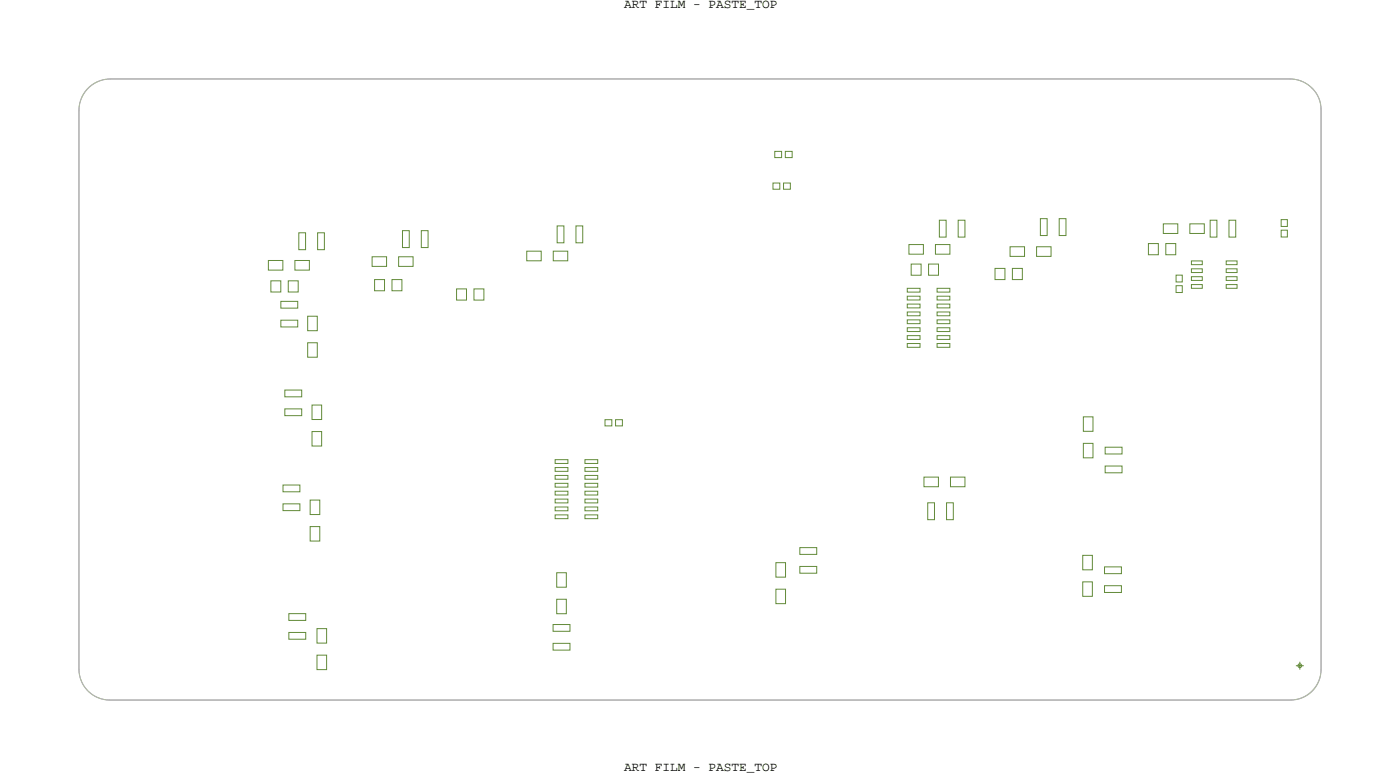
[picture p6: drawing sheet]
<svg xmlns="http://www.w3.org/2000/svg" width="225mm" height="125mm" viewBox="0 0 225 125" stroke-linecap="round" stroke-linejoin="round" font-family="sans-serif">
<!-- layer: Board Outline -->
<path d="M12.7 17.8v90zM14.1 14.3a5 5 0 0 1 3.6-1.6h190a5 5 0 0 1 5 5v90a5 5 0 0 1-5 5h-190a5 5 0 0 1-5-5v-90a5 5 0 0 1 1.4-3.4zM17.8 12.7h189.9zM17.8 12.7a5.1 5.1 0 0 0-5.1 5.1M207.7 12.7a5 5 0 0 1 3.6 1.5M211.2 14.2l.2 .1zM211.4 14.3a4.6 4.6 0 0 1 1.3 3.2M212.7 17.5v90.4zM12.7 107.8a5 5 0 0 0 5 4.9M17.7 112.7h190.2zM212.7 107.9a4.8 4.8 0 0 1-4.8 4.8" fill="none" stroke="#acacac" stroke-width=".16"/>
<!-- layer: Nets -->
<g fill="none" stroke="#638b3a" stroke-width=".16">
<path d="M48.1 37.5h1.1v2.7h-1.1zM51.1 37.5h1.1v2.7h-1.1zM64.8 37.1h1.1v2.8h-1.1zM67.8 37.1h1.1v2.8h-1.1zM89.7 36.4h1.1v2.7h-1.1zM92.7 36.4h1.1v2.7h-1.1zM124.5 29.5h1.1v1h-1.1zM124.8 24.4h1.1v1h-1.1zM126.2 29.5h1.1v1h-1.1zM126.5 24.4h1.1v1h-1.1zM146.4 39.4h2.3v1.5h-2.3zM150.6 39.4h2.4v1.5h-2.4z"/>
<path d="M151.3 35.5h1v2.7h-1zM154.3 35.5h1.1v2.7h-1.1zM162.6 39.7h2.4v1.6h-2.4zM166.9 39.7h2.3v1.6h-2.3zM167.5 35.2h1.1v2.7h-1.1zM170.6 35.2h1v2.7h-1zM184.9 39.2h1.6v1.8h-1.6zM187.3 36h2.3v1.6h-2.3zM187.7 39.2h1.6v1.8h-1.6zM191.6 36h2.3v1.6h-2.3zM194.9 35.5h1v2.7h-1zM197.9 35.5h1.1v2.7h-1.1z"/>
<path d="M206.3 35.4h1v1.1h-1zM206.3 37.1h1v1.1h-1zM43.2 41.9h2.3v1.6h-2.3zM43.6 45.2h1.6v1.8h-1.6zM45.2 51.6h2.7v1h-2.7zM45.2 48.5h2.7v1.1h-2.7zM46.4 45.2h1.6v1.8h-1.6zM47.5 41.9h2.3v1.6h-2.3zM49.5 55.2h1.6v2.3h-1.6zM49.5 50.9h1.6v2.3h-1.6zM59.9 41.3h2.3v1.6h-2.3zM60.3 45h1.6v1.8h-1.6z"/>
<path d="M63.1 45h1.6v1.8h-1.6zM64.2 41.3h2.3v1.6h-2.3zM73.5 46.5h1.6v1.8h-1.6zM76.3 46.5h1.6v1.8h-1.6zM84.8 40.4h2.3v1.6h-2.3zM89.1 40.4h2.3v1.6h-2.3zM146.1 47.7h2v.6h-2zM146.1 46.4h2v.6h-2zM146.1 54h2v.7h-2zM146.1 52.8h2v.6h-2zM146.1 51.5h2v.6h-2zM146.1 50.2h2v.6h-2z"/>
<path d="M146.1 49h2v.6h-2zM146.1 55.3h2v.6h-2zM146.7 42.5h1.6v1.8h-1.6zM149.5 42.5h1.6v1.8h-1.6zM150.9 54h2v.7h-2zM150.9 52.8h2v.6h-2zM150.9 51.5h2v.6h-2zM150.9 50.2h2v.6h-2zM150.9 47.7h2v.6h-2zM150.9 49h2v.6h-2zM150.9 46.4h2v.6h-2zM150.9 55.3h2v.6h-2z"/>
<path d="M160.2 43.2h1.6v1.8h-1.6zM163 43.2h1.6v1.8h-1.6zM189.4 46h1v1.1h-1zM189.4 44.3h1v1.1h-1zM191.8 42h1.8v.6h-1.8zM191.8 45.8h1.8v.6h-1.8zM191.8 43.3h1.8v.6h-1.8zM191.8 44.6h1.8v.6h-1.8zM197.4 44.6h1.8v.6h-1.8zM197.4 43.3h1.8v.6h-1.8zM197.4 42h1.8v.6h-1.8zM197.4 45.8h1.8v.6h-1.8z"/>
<path d="M45.6 78.1h2.7v1.1h-2.7zM45.9 65.8h2.7v1.1h-2.7zM45.9 62.8h2.7v1.1h-2.7zM50.2 69.5h1.6v2.3h-1.6zM50.2 65.2h1.6v2.3h-1.6zM89.4 75.3h2v.6h-2zM89.4 76.6h2v.6h-2zM89.4 77.8h2v.6h-2zM89.4 79.1h2v.6h-2zM89.4 74h2v.6h-2zM94.2 74h2v.6h-2zM94.2 79.1h2v.6h-2z"/>
<path d="M94.2 77.8h2v.6h-2zM94.2 76.6h2v.6h-2zM94.2 75.3h2v.6h-2zM97.4 67.6h1.1v1h-1.1zM99.1 67.6h1.1v1h-1.1zM148.8 76.8h2.3v1.6h-2.3zM153 76.8h2.4v1.6h-2.4zM174.4 67.1h1.6v2.3h-1.6zM174.4 71.4h1.6v2.3h-1.6zM177.9 72h2.8v1.1h-2.8zM177.9 75h2.8v1.1h-2.8zM45.6 81.1h2.7v1.1h-2.7z"/>
<path d="M46.5 98.8h2.7v1.1h-2.7zM49.9 84.8h1.6v2.3h-1.6zM49.9 80.5h1.6v2.3h-1.6zM89.4 82.9h2v.6h-2zM89.4 80.4h2v.6h-2zM89.4 81.6h2v.6h-2zM89.6 96.5h1.6v2.3h-1.6zM89.6 92.2h1.6v2.3h-1.6zM94.2 82.9h2v.6h-2zM94.2 81.6h2v.6h-2zM94.2 80.4h2v.6h-2zM124.9 94.9h1.6v2.3h-1.6z"/>
<path d="M124.9 90.6h1.6v2.3h-1.6zM128.8 91.2h2.7v1.1h-2.7zM128.8 88.2h2.7v1.1h-2.7zM149.4 81h1.1v2.7h-1.1zM152.4 81h1.1v2.7h-1.1zM174.3 89.4h1.6v2.3h-1.6zM174.3 93.7h1.6v2.3h-1.6zM177.8 94.3h2.8v1.1h-2.8zM177.8 91.3h2.8v1.1h-2.8zM46.5 101.8h2.7v1.1h-2.7zM51 105.5h1.6v2.3h-1.6zM51 101.2h1.6v2.3h-1.6z"/>
<path d="M89.1 100.6h2.7v1h-2.7zM89.1 103.6h2.7v1.1h-2.7z"/>
</g>
<!-- layer: Drawing Origin -->
<path d="M208.7 107.2h1.2M209.1 107l.2-.1 .2 .1v.4l-.2 .1-.2-.1zM209.3 106.6v1.2" fill="none" stroke="#638b3a" stroke-width=".16"/>
<g font-size="2.1">
<text x="100.5" y="1.2">ART FILM - PASTE_TOP</text>
<text x="100.5" y="124.2">ART FILM - PASTE_TOP</text>
</g>
</svg>
